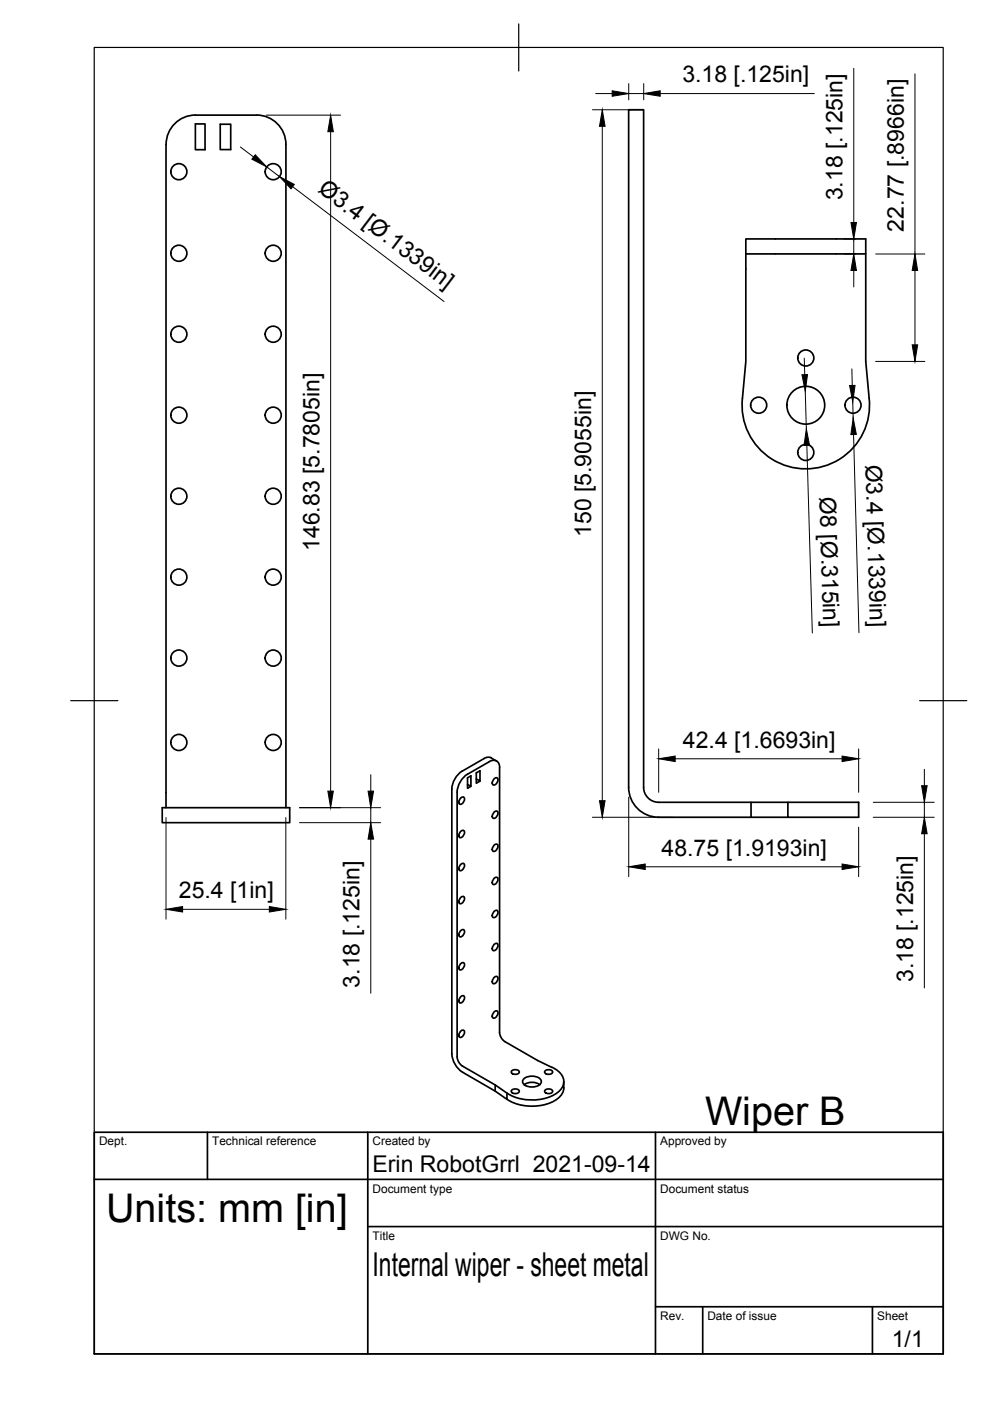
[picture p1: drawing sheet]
<svg xmlns="http://www.w3.org/2000/svg" width="210mm" height="297mm" viewBox="0 0 210 297" stroke-linecap="round" stroke-linejoin="round" font-family="sans-serif">
<!-- layer: Visible -->
<g fill="none" stroke="#000" stroke-width=".36">
<path d="M41.4 26.3h2.1v5.4h-2.1zM41.4 24.4h13M41.5 24.4a6.2 6.2 0 0 0-6.3 6.2v140.6M46.7 26.3h2.2v5.4h-2.2zM54.4 24.4a6.2 6.2 0 0 1 6.2 6.2v140.6M158.1 50.7h25.5v3.1h-25.5zM158.1 53.8v22.8l-.7 7.8a13.5 13.5 0 0 0 13.4 15 13.5 13.5 0 0 0 13.5-15l-.7-7.8v-22.8M34.4 171.2h27v3.2h-27zM97.6 169.2l.7-.2a.99 .99 0 0 1-.8 1.5 .86 .86 0 0 1 .1-1.3zM97.6 176.3l.7-.2a.99 .99 0 0 1-.8 1.5 .86 .86 0 0 1 .1-1.3zM98 163.5a4.9 4.9 0 0 0-2.2 3.8v56.1a5 5 0 0 0 2.3 3.9l6.9 4M99.1 166.3l.7 .4v-2.2l-.7 .4v2.2l.7-.4"/>
<path d="M99.1 164.1a4.9 4.9 0 0 0-2.2 3.9v56.1a2.52 2.52 0 0 0 1.2 1.9l6.9 4 2.5 1.8M101 165.1l.8 .5v-2.2l-.8 .5v2.2l.8-.5M102.6 160.9l-4.6 2.6M104.1 160.7l1.2 .7M104.2 160.7a1.57 1.57 0 0 0-1.6 .1M104.7 172.2l.7-.2a.99 .99 0 0 1-.9 1.5 .86 .86 0 0 1 .2-1.3zM104.7 179.2l.7-.2a.99 .99 0 0 1-.9 1.5 .86 .86 0 0 1 .2-1.3zM104.7 165.2l.7-.3a.99 .99 0 0 1-.9 1.5 .86 .86 0 0 1 .2-1.2zM105.9 162.8v56.1M105.9 162.8a1.35 1.35 0 0 0-.6-1.5 1.35 1.35 0 0 0-1.6 .2l-4.6 2.7M139.6 170.1h42.5v3.2h-15.1v-3.2M139.6 173.3h19.6"/>
<path d="M139.6 170.1a3.2 3.2 0 0 1-3.1-3.2v-143.6h-3.2v143.6a6.4 6.4 0 0 0 6.3 6.4M159.2 170.1v3.2h7.8M97.6 183.3l.7-.2a.99 .99 0 0 1-.8 1.5 .86 .86 0 0 1 .1-1.3zM97.6 190.3l.7-.2a.99 .99 0 0 1-.8 1.5 .86 .86 0 0 1 .1-1.3zM97.6 197.4l.7-.3a.99 .99 0 0 1-.8 1.5 .86 .86 0 0 1 .1-1.2zM104.7 186.3l.7-.3a.99 .99 0 0 1-.9 1.5 .86 .86 0 0 1 .2-1.2zM104.7 193.3l.7-.3a.99 .99 0 0 1-.9 1.5 .86 .86 0 0 1 .2-1.2zM97.6 204.4l.7-.3a.99 .99 0 0 1-.8 1.5 .86 .86 0 0 1 .1-1.2zM97.6 218.7l.7-.3a.99 .99 0 0 1-.8 1.5 .86 .86 0 0 1 .1-1.2zM97.6 211.4l.7-.3a.99 .99 0 0 1-.8 1.5 .86 .86 0 0 1 .1-1.2zM104.7 214.6l.7-.3a.99 .99 0 0 1-.9 1.5 .86 .86 0 0 1 .2-1.2zM104.7 200.3l.7-.3a.99 .99 0 0 1-.9 1.5 .86 .86 0 0 1 .2-1.2z"/>
<path d="M104.7 207.3l.7-.3a.99 .99 0 0 1-.9 1.5 .86 .86 0 0 1 .2-1.2zM105.9 218.9a2.49 2.49 0 0 0 1.2 1.9M105 230v1.3l2.5 1.8v-1.3M107 220.8l7 4a11.8 11.8 0 0 1 4.8 2.7 2.64 2.64 0 0 1-.6 4.2 10.2 10.2 0 0 1-10.7 .1M108.5 231.2l.8-.3a.62 .62 0 0 1 .7 .7l-.7 .3a.62 .62 0 0 1-.8-.7zM108.5 227.1l.8-.3a.62 .62 0 0 1 .7 .7l-.7 .3a.62 .62 0 0 1-.8-.7zM111 228.8a2.63 2.63 0 0 1 3.8 .3 1.63 1.63 0 0 1-2 1.4 1.63 1.63 0 0 1-2-1.4zM111.1 230a2.96 2.96 0 0 1 3.3 0M115.5 231.2l.8-.3a.62 .62 0 0 1 .8 .7l-.8 .3a.62 .62 0 0 1-.8-.7zM115.5 227.1l.8-.3a.62 .62 0 0 1 .8 .7l-.8 .3a.62 .62 0 0 1-.8-.7zM119.5 229.3a3.7 3.7 0 0 1-2.6 4.4 10.5 10.5 0 0 1-9.4-.6"/>
<circle cx="37.9" cy="36.4" r="1.7"/>
<circle cx="57.9" cy="36.4" r="1.7"/>
<circle cx="37.9" cy="53.7" r="1.7"/>
<circle cx="57.9" cy="53.7" r="1.7"/>
<circle cx="37.9" cy="70.9" r="1.7"/>
<circle cx="57.9" cy="70.9" r="1.7"/>
<circle cx="170.8" cy="75.9" r="1.7"/>
<circle cx="37.9" cy="88" r="1.7"/>
<circle cx="57.9" cy="88" r="1.7"/>
<circle cx="160.9" cy="85.9" r="1.7"/>
<circle cx="170.8" cy="95.9" r="1.7"/>
<circle cx="170.8" cy="85.9" r="4"/>
<circle cx="180.9" cy="85.9" r="1.7"/>
<circle cx="37.9" cy="105.2" r="1.7"/>
<circle cx="57.9" cy="105.2" r="1.7"/>
<circle cx="37.9" cy="122.4" r="1.7"/>
<circle cx="37.9" cy="139.5" r="1.7"/>
<circle cx="57.9" cy="122.4" r="1.7"/>
<circle cx="57.9" cy="139.5" r="1.7"/>
<circle cx="37.9" cy="157.4" r="1.7"/>
<circle cx="57.9" cy="157.4" r="1.7"/>
</g>
<!-- layer: TitleBlock -->
<path d="M20 240.1h180v46.9h-180zM20 250h180M44 240.1v9.9M78 240.1v46.9M139 240.1v46.9M78 260.1h122M139 277.1h61M149 277.1v9.9M185 277.1v9.9" fill="none" stroke="#000" stroke-width=".36"/>
<!-- layer: Dimensions -->
<g fill="none" stroke="#000" stroke-width=".21">
<path d="M126.3 19.8h3.5M133.3 17.7v3.5M133.3 19.8h3.2M136.5 17.7v3.5M140 19.8h32.7M181 14.5v32.7M194 15.6v38.3M51 31.2l2.8 2.1M56.5 24.4h15.7M56.6 35.4l2.7 2.1M62 39.6l32.1 24.3M70.1 27.9v139.8"/>
<path d="M125.6 23.3h10.6M127.7 26.8v143M178.9 53.9h2.5M178.9 50.7h2.5M181 50.7v3.2M181 57.3v3.5M185.7 53.9h10.4M194 57.3v15.8M170.5 75.9l.1 3.5M180.6 78.2l.1 3.5M185.7 76.6h10.4M170.7 82.9l.3 8"/>
<path d="M171.1 94.4l1.1 39.8M180.8 85.2l.1 3.4M181 92.1l1.1 42M139.7 158.8v9.2M182.1 158.8v9.2M35.2 173.3v21.6M60.6 173.3v21.6M63.5 171.2h17.2M63.5 174.4h17.2M78.6 164.2v3.5M78.6 171.2v3.2M78.6 177.9v32.7"/>
<path d="M125.6 173.3h17M133.3 169v16.9M143.2 160.9h35.3M182.1 175.4v10.5M185.1 173.3h13M185.1 170.1h13M196 163.1v3.5M196 170.1v3.2M196 176.8v32.7M38.7 192.8h18.4M136.8 183.8h41.7"/>
</g>
<g fill="#000" stroke="#000" stroke-width=".21">
<path d="M129.8 19.2l3.5 .6-3.5 .6zM136.5 19.8l3.5-.6v1.2zM54.1 32.8l2.5 2.6-3.2-1.7zM59.3 37.5l3.1 1.6-.7 .9zM70.1 24.4l.6 3.5h-1.2zM127.7 23.3l.6 3.5h-1.2zM181 53.9l.6 3.4h-1.2zM180.4 47.2h1.2l-.6 3.5zM194 53.9l.6 3.4h-1.2zM170 79.4h1.2l-.5 3.5zM193.4 73.1h1.2l-.6 3.5zM171 90.9l.6 3.5h-1.1z"/>
<path d="M180.1 81.7h1.2l-.5 3.5zM180.9 88.6l.7 3.5h-1.2zM69.5 167.7h1.2l-.6 3.5zM78 167.7h1.2l-.6 3.5zM78.6 174.4l.6 3.5h-1.2zM127.1 169.8h1.2l-.6 3.5zM139.7 160.9l3.5-.6v1.2zM178.5 160.3l3.6 .6-3.6 .6zM195.4 166.6h1.2l-.6 3.5zM196 173.3l.6 3.5h-1.2zM35.2 192.8l3.5-.6v1.2zM57.1 192.2l3.5 .6-3.5 .6z"/>
<path d="M133.3 183.8l3.5-.6v1.1zM178.5 183.2l3.6 .6-3.6 .5z"/>
</g>
<!-- layer: Border -->
<path d="M20 10.1h180v276.9h-180zM110 5.1v10M15 148.6h10M195 148.6h10" fill="none" stroke="#000" stroke-width=".25"/>
<g font-size="8.4">
<text x="149.5" y="238.6">Wiper B</text>
<text x="22.5" y="259.1">Units: mm [in]</text>
</g>
<text font-size="7" x="79" y="270.6">Internal wiper - sheet metal</text>
<g font-size="4.9">
<text x="144.7" y="17.5">3.18 [.125in]</text>
<text x="67.2" y="40.5" transform="rotate(37 67.2 40.5)">Ø3.4 [Ø.1339in]</text>
<text x="178.6" y="42.5" transform="rotate(-90 178.6 42.5)">3.18 [.125in]</text>
<text x="191.6" y="49.1" transform="rotate(-90 191.6 49.1)">22.77 [.8966in]</text>
<text x="183.5" y="98.5" transform="rotate(88 183.5 98.5)">Ø3.4 [Ø.1339in]</text>
<text x="173.8" y="105.4" transform="rotate(88 173.8 105.4)">Ø8 [Ø.315in]</text>
<text x="125.3" y="113.9" transform="rotate(-90 125.3 113.9)">150 [5.9055in]</text>
<text x="67.7" y="116.8" transform="rotate(-90 67.7 116.8)">146.83 [5.7805in]</text>
<text x="144.8" y="158.5">42.4 [1.6693in]</text>
<text x="140.3" y="181.4">48.75 [1.9193in]</text>
<text x="37.9" y="190.4">25.4 [1in]</text>
<text x="76.2" y="209.4" transform="rotate(-90 76.2 209.4)">3.18 [.125in]</text>
<text x="193.6" y="208.3" transform="rotate(-90 193.6 208.3)">3.18 [.125in]</text>
<text x="79" y="248.5">Erin RobotGrrl 2021-09-14</text>
<text x="189.1" y="285.7">1/1</text>
</g>
<g font-size="2.5">
<text x="21" y="242.9">Dept.</text>
<text x="45" y="242.9">Technical reference</text>
<text x="79" y="242.9">Created by</text>
<text x="140" y="242.9">Approved by</text>
<text x="79" y="252.8">Document type</text>
<text x="140" y="252.8">Document status</text>
<text x="79" y="262.9">Title</text>
<text x="140" y="262.9">DWG No.</text>
<text x="140" y="279.9">Rev.</text>
<text x="150" y="279.9">Date of issue</text>
<text x="186" y="279.9">Sheet</text>
</g>
</svg>
